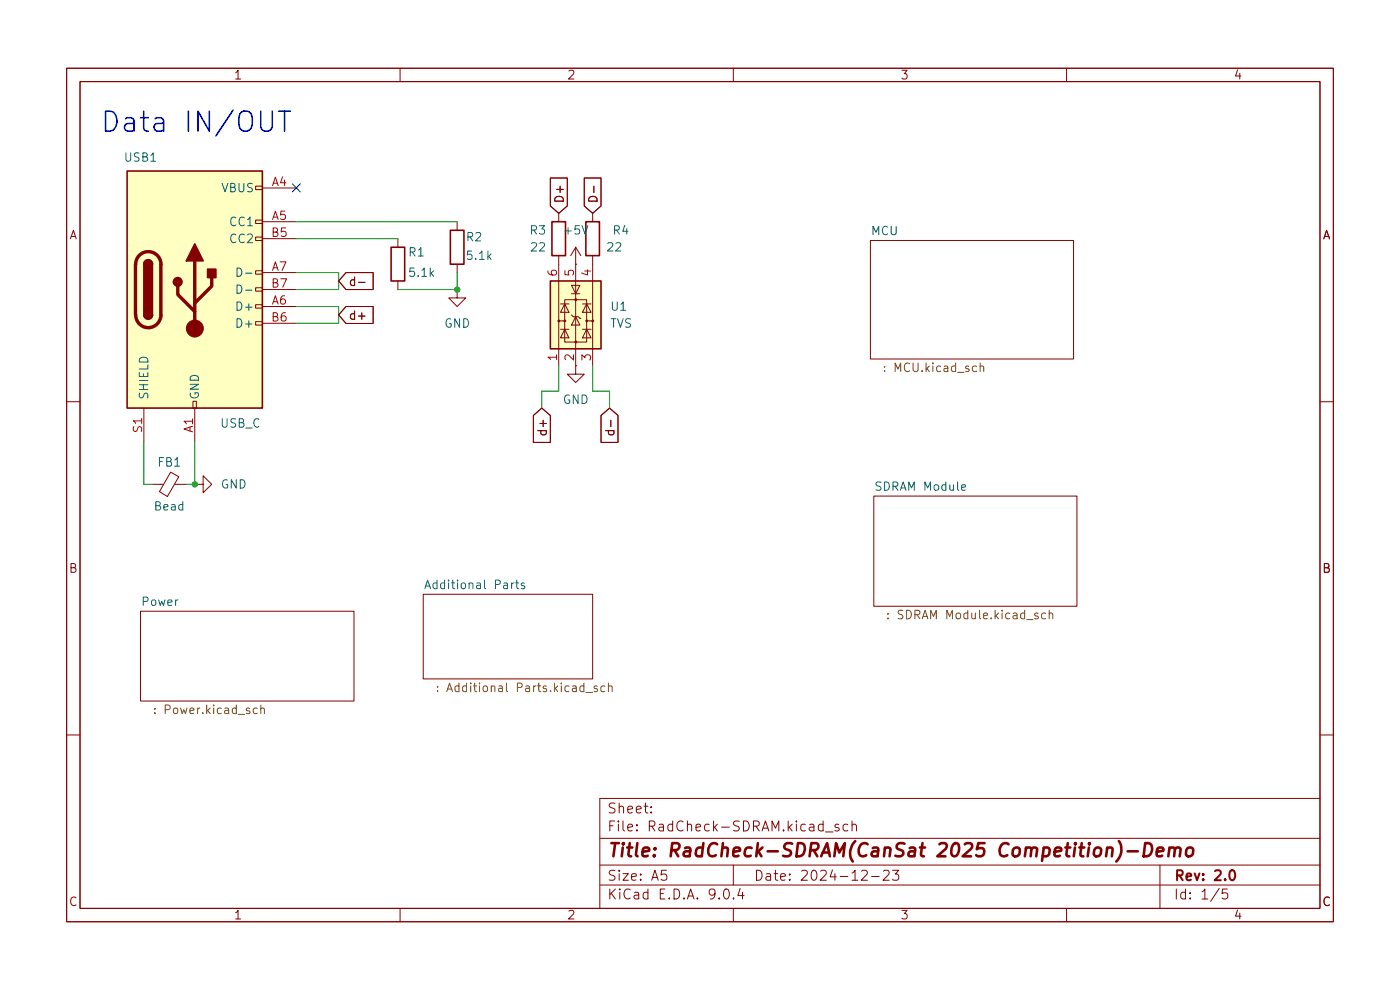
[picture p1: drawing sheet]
(kicad_sch
 (version 20250114)
 (generator "eeschema")
 (generator_version "9.0")
 (paper "A5")
 (title_block
  (title "RadCheck-SDRAM(CanSat 2025 Competition)-Demo")
  (date "2024-12-23")
  (rev "2.0")
  (company "Robotics"))
 (lib_symbols
  (symbol "Connector:USB_C_Receptacle_USB2.0_14P"
   (pin_names
    (offset 1.016)) (exclude_from_sim no) (in_bom yes) (on_board yes)
   (property "Reference" "J" (at 0 22.225 0) (effects (font (size 1.27 1.27))))
   (property "Value" "USB_C_Receptacle_USB2.0_14P" (at 0 19.685 0) (effects (font (size 1.27 1.27))))
   (property "Footprint" "" (at 3.81 0 0) (effects (font (size 1.27 1.27)) (hide yes)))
   (property "Datasheet" "https://www.usb.org/sites/default/files/documents/usb_type-c.zip" (at 3.81 0 0) (effects (font (size 1.27 1.27)) (hide yes)))
   (property "Description" "USB 2.0-only 14P Type-C Receptacle connector" (at 0 0 0) (effects (font (size 1.27 1.27)) (hide yes)))
   (symbol "USB_C_Receptacle_USB2.0_14P_0_0"
    (rectangle (start -0.254 -17.78) (end 0.254 -16.764) (stroke (width 0) (type default)) (fill (type none)))
    (rectangle (start 10.16 15.494) (end 9.144 14.986) (stroke (width 0) (type default)) (fill (type none)))
    (rectangle (start 10.16 10.414) (end 9.144 9.906) (stroke (width 0) (type default)) (fill (type none)))
    (rectangle (start 10.16 7.874) (end 9.144 7.366) (stroke (width 0) (type default)) (fill (type none)))
    (rectangle (start 10.16 2.794) (end 9.144 2.286) (stroke (width 0) (type default)) (fill (type none)))
    (rectangle (start 10.16 0.254) (end 9.144 -0.254) (stroke (width 0) (type default)) (fill (type none)))
    (rectangle (start 10.16 -2.286) (end 9.144 -2.794) (stroke (width 0) (type default)) (fill (type none)))
    (rectangle (start 10.16 -4.826) (end 9.144 -5.334) (stroke (width 0) (type default)) (fill (type none))))
   (symbol "USB_C_Receptacle_USB2.0_14P_0_1"
    (rectangle (start -10.16 17.78) (end 10.16 -17.78) (stroke (width 0.254) (type default)) (fill (type background)))
    (polyline (pts (xy -8.89 -3.81) (xy -8.89 3.81)) (stroke (width 0.508) (type default)) (fill (type none)))
    (rectangle (start -7.62 -3.81) (end -6.35 3.81) (stroke (width 0.254) (type default)) (fill (type outline)))
    (arc (start -7.62 3.81) (mid -6.985 4.4423) (end -6.35 3.81) (stroke (width 0.254) (type default)) (fill (type none)))
    (arc (start -7.62 3.81) (mid -6.985 4.4423) (end -6.35 3.81) (stroke (width 0.254) (type default)) (fill (type outline)))
    (arc (start -8.89 3.81) (mid -6.985 5.7067) (end -5.08 3.81) (stroke (width 0.508) (type default)) (fill (type none)))
    (arc (start -5.08 -3.81) (mid -6.985 -5.7067) (end -8.89 -3.81) (stroke (width 0.508) (type default)) (fill (type none)))
    (arc (start -6.35 -3.81) (mid -6.985 -4.4423) (end -7.62 -3.81) (stroke (width 0.254) (type default)) (fill (type none)))
    (arc (start -6.35 -3.81) (mid -6.985 -4.4423) (end -7.62 -3.81) (stroke (width 0.254) (type default)) (fill (type outline)))
    (polyline (pts (xy -5.08 3.81) (xy -5.08 -3.81)) (stroke (width 0.508) (type default)) (fill (type none)))
    (circle (center -2.54 1.143) (radius 0.635) (stroke (width 0.254) (type default)) (fill (type outline)))
    (polyline (pts (xy -1.27 4.318) (xy 0 6.858) (xy 1.27 4.318) (xy -1.27 4.318)) (stroke (width 0.254) (type default)) (fill (type outline)))
    (polyline (pts (xy 0 -2.032) (xy 2.54 0.508) (xy 2.54 1.778)) (stroke (width 0.508) (type default)) (fill (type none)))
    (polyline (pts (xy 0 -3.302) (xy -2.54 -0.762) (xy -2.54 0.508)) (stroke (width 0.508) (type default)) (fill (type none)))
    (polyline (pts (xy 0 -5.842) (xy 0 4.318)) (stroke (width 0.508) (type default)) (fill (type none)))
    (circle (center 0 -5.842) (radius 1.27) (stroke (width 0) (type default)) (fill (type outline)))
    (rectangle (start 1.905 1.778) (end 3.175 3.048) (stroke (width 0.254) (type default)) (fill (type outline))))
   (symbol "USB_C_Receptacle_USB2.0_14P_1_1"
    (pin passive line (at -7.62 -22.86 90) (length 5.08) (name "SHIELD" (effects (font (size 1.27 1.27)))) (number "S1" (effects (font (size 1.27 1.27)))))
    (pin passive line (at 0 -22.86 90) (length 5.08) (name "GND" (effects (font (size 1.27 1.27)))) (number "A1" (effects (font (size 1.27 1.27)))))
    (pin passive line (at 0 -22.86 90) (length 5.08) (hide yes) (name "GND" (effects (font (size 1.27 1.27)))) (number "A12" (effects (font (size 1.27 1.27)))))
    (pin passive line (at 0 -22.86 90) (length 5.08) (hide yes) (name "GND" (effects (font (size 1.27 1.27)))) (number "B1" (effects (font (size 1.27 1.27)))))
    (pin passive line (at 0 -22.86 90) (length 5.08) (hide yes) (name "GND" (effects (font (size 1.27 1.27)))) (number "B12" (effects (font (size 1.27 1.27)))))
    (pin passive line (at 15.24 15.24 180) (length 5.08) (name "VBUS" (effects (font (size 1.27 1.27)))) (number "A4" (effects (font (size 1.27 1.27)))))
    (pin passive line (at 15.24 15.24 180) (length 5.08) (hide yes) (name "VBUS" (effects (font (size 1.27 1.27)))) (number "A9" (effects (font (size 1.27 1.27)))))
    (pin passive line (at 15.24 15.24 180) (length 5.08) (hide yes) (name "VBUS" (effects (font (size 1.27 1.27)))) (number "B4" (effects (font (size 1.27 1.27)))))
    (pin passive line (at 15.24 15.24 180) (length 5.08) (hide yes) (name "VBUS" (effects (font (size 1.27 1.27)))) (number "B9" (effects (font (size 1.27 1.27)))))
    (pin bidirectional line (at 15.24 10.16 180) (length 5.08) (name "CC1" (effects (font (size 1.27 1.27)))) (number "A5" (effects (font (size 1.27 1.27)))))
    (pin bidirectional line (at 15.24 7.62 180) (length 5.08) (name "CC2" (effects (font (size 1.27 1.27)))) (number "B5" (effects (font (size 1.27 1.27)))))
    (pin bidirectional line (at 15.24 2.54 180) (length 5.08) (name "D-" (effects (font (size 1.27 1.27)))) (number "A7" (effects (font (size 1.27 1.27)))))
    (pin bidirectional line (at 15.24 0 180) (length 5.08) (name "D-" (effects (font (size 1.27 1.27)))) (number "B7" (effects (font (size 1.27 1.27)))))
    (pin bidirectional line (at 15.24 -2.54 180) (length 5.08) (name "D+" (effects (font (size 1.27 1.27)))) (number "A6" (effects (font (size 1.27 1.27)))))
    (pin bidirectional line (at 15.24 -5.08 180) (length 5.08) (name "D+" (effects (font (size 1.27 1.27)))) (number "B6" (effects (font (size 1.27 1.27))))))
   (embedded_fonts no))
  (symbol "Device:FerriteBead_Small"
   (pin_numbers (hide yes))
   (pin_names
    (offset 0)) (exclude_from_sim no) (in_bom yes) (on_board yes)
   (property "Reference" "FB" (at 1.905 1.27 0) (effects (font (size 1.27 1.27)) (justify left)))
   (property "Value" "FerriteBead_Small" (at 1.905 -1.27 0) (effects (font (size 1.27 1.27)) (justify left)))
   (property "Footprint" "" (at -1.778 0 90) (effects (font (size 1.27 1.27)) (hide yes)))
   (property "Datasheet" "~" (at 0 0 0) (effects (font (size 1.27 1.27)) (hide yes)))
   (property "Description" "Ferrite bead, small symbol" (at 0 0 0) (effects (font (size 1.27 1.27)) (hide yes)))
   (symbol "FerriteBead_Small_0_1"
    (polyline (pts (xy -1.8288 0.2794) (xy -1.1176 1.4986) (xy 1.8288 -0.2032) (xy 1.1176 -1.4224) (xy -1.8288 0.2794)) (stroke (width 0) (type default)) (fill (type none)))
    (polyline (pts (xy 0 0.889) (xy 0 1.2954)) (stroke (width 0) (type default)) (fill (type none)))
    (polyline (pts (xy 0 -1.27) (xy 0 -0.7874)) (stroke (width 0) (type default)) (fill (type none))))
   (symbol "FerriteBead_Small_1_1"
    (pin passive line (at 0 2.54 270) (length 1.27) (name "~" (effects (font (size 1.27 1.27)))) (number "1" (effects (font (size 1.27 1.27)))))
    (pin passive line (at 0 -2.54 90) (length 1.27) (name "~" (effects (font (size 1.27 1.27)))) (number "2" (effects (font (size 1.27 1.27))))))
   (embedded_fonts no))
  (symbol "Device:R"
   (pin_numbers (hide yes))
   (pin_names
    (offset 0)) (exclude_from_sim no) (in_bom yes) (on_board yes)
   (property "Reference" "R" (at 2.032 0 90) (effects (font (size 1.27 1.27))))
   (property "Value" "R" (at 0 0 90) (effects (font (size 1.27 1.27))))
   (property "Footprint" "" (at -1.778 0 90) (effects (font (size 1.27 1.27)) (hide yes)))
   (property "Datasheet" "~" (at 0 0 0) (effects (font (size 1.27 1.27)) (hide yes)))
   (property "Description" "Resistor" (at 0 0 0) (effects (font (size 1.27 1.27)) (hide yes)))
   (symbol "R_0_1"
    (rectangle (start -1.016 -2.54) (end 1.016 2.54) (stroke (width 0.254) (type default)) (fill (type none))))
   (symbol "R_1_1"
    (pin passive line (at 0 3.81 270) (length 1.27) (name "~" (effects (font (size 1.27 1.27)))) (number "1" (effects (font (size 1.27 1.27)))))
    (pin passive line (at 0 -3.81 90) (length 1.27) (name "~" (effects (font (size 1.27 1.27)))) (number "2" (effects (font (size 1.27 1.27))))))
   (embedded_fonts no))
  (symbol "Power_Protection:WE-TVS-82400102" (exclude_from_sim no) (in_bom yes) (on_board yes)
   (property "Reference" "U" (at 0 7.62 0) (effects (font (size 1.27 1.27))))
   (property "Value" "WE-TVS-82400102" (at 0 5.08 0) (effects (font (size 1.27 1.27))))
   (property "Footprint" "Package_TO_SOT_SMD:SOT-23-6" (at 0 -5.08 0) (effects (font (size 1.27 1.27)) (hide yes)))
   (property "Datasheet" "https://www.we-online.com/components/products/datasheet/82400102.pdf" (at 0 -6.35 0) (effects (font (size 1.27 1.27)) (hide yes)))
   (property "Description" "Low Capacitance TVS Diode Array, 2 Channels, SOT-23-6" (at 0 0 0) (effects (font (size 1.27 1.27)) (hide yes)))
   (symbol "WE-TVS-82400102_0_1"
    (polyline (pts (xy -5.08 2.54) (xy 5.08 2.54)) (stroke (width 0) (type default)) (fill (type none)))
    (polyline (pts (xy -5.08 -2.54) (xy 5.08 -2.54)) (stroke (width 0) (type default)) (fill (type none)))
    (rectangle (start -4.064 1.651) (end 2.286 -1.651) (stroke (width 0) (type default)) (fill (type none)))
    (circle (center -4.064 0) (radius 0.127) (stroke (width 0) (type default)) (fill (type none)))
    (polyline (pts (xy -4.064 0) (xy -5.08 0)) (stroke (width 0) (type default)) (fill (type none)))
    (polyline (pts (xy -4.064 0) (xy 2.286 0)) (stroke (width 0) (type default)) (fill (type outline)))
    (polyline (pts (xy -3.429 1.016) (xy -3.429 2.286) (xy -2.159 1.651) (xy -3.429 1.016)) (stroke (width 0) (type default)) (fill (type none)))
    (polyline (pts (xy -3.429 -1.016) (xy -3.429 -2.286) (xy -2.159 -1.651) (xy -3.429 -1.016)) (stroke (width 0) (type default)) (fill (type none)))
    (polyline (pts (xy -2.159 2.286) (xy -2.159 1.016)) (stroke (width 0) (type default)) (fill (type none)))
    (polyline (pts (xy -2.159 -1.016) (xy -2.159 -2.286)) (stroke (width 0) (type default)) (fill (type none)))
    (circle (center -0.889 2.54) (radius 0.127) (stroke (width 0) (type default)) (fill (type none)))
    (circle (center -0.889 1.651) (radius 0.127) (stroke (width 0) (type default)) (fill (type none)))
    (polyline (pts (xy -0.889 1.651) (xy -0.889 2.54)) (stroke (width 0) (type default)) (fill (type none)))
    (circle (center -0.889 -1.651) (radius 0.127) (stroke (width 0) (type default)) (fill (type none)))
    (polyline (pts (xy -0.889 -1.651) (xy -0.889 -2.413)) (stroke (width 0) (type default)) (fill (type none)))
    (circle (center -0.889 -2.54) (radius 0.127) (stroke (width 0) (type default)) (fill (type none)))
    (polyline (pts (xy -0.508 -0.635) (xy -0.508 -0.635)) (stroke (width 0) (type default)) (fill (type none)))
    (polyline (pts (xy 0 0.635) (xy -0.254 0.381) (xy -0.254 -0.381) (xy -0.508 -0.635)) (stroke (width 0) (type default)) (fill (type none)))
    (polyline (pts (xy 0.381 1.016) (xy 0.381 2.286) (xy 1.651 1.651) (xy 0.381 1.016)) (stroke (width 0) (type default)) (fill (type none)))
    (polyline (pts (xy 0.381 -1.016) (xy 0.381 -2.286) (xy 1.651 -1.651) (xy 0.381 -1.016)) (stroke (width 0) (type default)) (fill (type none)))
    (polyline (pts (xy 1.651 2.286) (xy 1.651 1.016)) (stroke (width 0) (type default)) (fill (type none)))
    (polyline (pts (xy 1.651 -1.016) (xy 1.651 -2.286)) (stroke (width 0) (type default)) (fill (type none)))
    (polyline (pts (xy 2.286 0) (xy 5.08 0)) (stroke (width 0) (type default)) (fill (type none)))
    (circle (center 2.286 0) (radius 0.127) (stroke (width 0) (type default)) (fill (type none))))
   (symbol "WE-TVS-82400102_1_1"
    (rectangle (start -5.08 3.81) (end 5.08 -3.81) (stroke (width 0.254) (type default)) (fill (type background)))
    (polyline (pts (xy -1.524 0.635) (xy -1.524 -0.635) (xy -0.254 0) (xy -1.524 0.635)) (stroke (width 0) (type default)) (fill (type none)))
    (polyline (pts (xy 3.175 0.635) (xy 3.175 -0.635)) (stroke (width 0) (type default)) (fill (type none)))
    (polyline (pts (xy 4.445 0.635) (xy 4.445 -0.635) (xy 3.175 0) (xy 4.445 0.635)) (stroke (width 0) (type default)) (fill (type none)))
    (pin passive line (at -7.62 2.54 0) (length 2.54) (name "~" (effects (font (size 1.27 1.27)))) (number "1" (effects (font (size 1.27 1.27)))))
    (pin passive line (at -7.62 0 0) (length 2.54) (name "~" (effects (font (size 1.27 1.27)))) (number "2" (effects (font (size 1.27 1.27)))))
    (pin passive line (at -7.62 -2.54 0) (length 2.54) (name "~" (effects (font (size 1.27 1.27)))) (number "3" (effects (font (size 1.27 1.27)))))
    (pin passive line (at 7.62 2.54 180) (length 2.54) (name "~" (effects (font (size 1.27 1.27)))) (number "6" (effects (font (size 1.27 1.27)))))
    (pin passive line (at 7.62 0 180) (length 2.54) (name "~" (effects (font (size 1.27 1.27)))) (number "5" (effects (font (size 1.27 1.27)))))
    (pin passive line (at 7.62 -2.54 180) (length 2.54) (name "~" (effects (font (size 1.27 1.27)))) (number "4" (effects (font (size 1.27 1.27))))))
   (embedded_fonts no))
  (symbol "power:+5V"
   (power)
   (pin_numbers (hide yes))
   (pin_names
    (offset 0) (hide yes)) (exclude_from_sim no) (in_bom yes) (on_board yes)
   (property "Reference" "#PWR" (at 0 -3.81 0) (effects (font (size 1.27 1.27)) (hide yes)))
   (property "Value" "+5V" (at 0 3.556 0) (effects (font (size 1.27 1.27))))
   (property "Footprint" "" (at 0 0 0) (effects (font (size 1.27 1.27)) (hide yes)))
   (property "Datasheet" "" (at 0 0 0) (effects (font (size 1.27 1.27)) (hide yes)))
   (property "Description" "Power symbol creates a global label with name \"+5V\"" (at 0 0 0) (effects (font (size 1.27 1.27)) (hide yes)))
   (symbol "+5V_0_1"
    (polyline (pts (xy -0.762 1.27) (xy 0 2.54)) (stroke (width 0) (type default)) (fill (type none)))
    (polyline (pts (xy 0 2.54) (xy 0.762 1.27)) (stroke (width 0) (type default)) (fill (type none)))
    (polyline (pts (xy 0 0) (xy 0 2.54)) (stroke (width 0) (type default)) (fill (type none))))
   (symbol "+5V_1_1"
    (pin power_in line (at 0 0 90) (length 0) (name "~" (effects (font (size 1.27 1.27)))) (number "1" (effects (font (size 1.27 1.27))))))
   (embedded_fonts no))
  (symbol "power:GND"
   (power)
   (pin_numbers (hide yes))
   (pin_names
    (offset 0) (hide yes)) (exclude_from_sim no) (in_bom yes) (on_board yes)
   (property "Reference" "#PWR" (at 0 -6.35 0) (effects (font (size 1.27 1.27)) (hide yes)))
   (property "Value" "GND" (at 0 -3.81 0) (effects (font (size 1.27 1.27))))
   (property "Footprint" "" (at 0 0 0) (effects (font (size 1.27 1.27)) (hide yes)))
   (property "Datasheet" "" (at 0 0 0) (effects (font (size 1.27 1.27)) (hide yes)))
   (property "Description" "Power symbol creates a global label with name \"GND\" , ground" (at 0 0 0) (effects (font (size 1.27 1.27)) (hide yes)))
   (symbol "GND_0_1"
    (polyline (pts (xy 0 0) (xy 0 -1.27) (xy 1.27 -1.27) (xy 0 -2.54) (xy -1.27 -1.27) (xy 0 -1.27)) (stroke (width 0) (type default)) (fill (type none))))
   (symbol "GND_1_1"
    (pin power_in line (at 0 0 270) (length 0) (name "~" (effects (font (size 1.27 1.27)))) (number "1" (effects (font (size 1.27 1.27))))))
   (embedded_fonts no)))
 (text "Data IN/OUT"
  (exclude_from_sim no)
  (at 29.464 18.288 0)
  (effects (font (size 3 3) (thickness 0.254)
    (bold yes))))
 (junction
  (at 68.58 43.18)
  (diameter 0)
  (color 0 0 0 0))
 (junction
  (at 29.21 72.39)
  (diameter 0)
  (color 0 0 0 0))
 (no_connect
  (at 44.45 27.94))
 (wire
  (pts (xy 50.8 45.72) (xy 50.8 48.26))
  (stroke (width 0) (type default)))
 (wire
  (pts (xy 21.59 66.04) (xy 21.59 72.39))
  (stroke (width 0) (type default)))
 (wire
  (pts (xy 83.82 54.61) (xy 83.82 58.42))
  (stroke (width 0) (type default)))
 (wire
  (pts (xy 50.8 43.18) (xy 44.45 43.18))
  (stroke (width 0) (type default)))
 (wire
  (pts (xy 88.9 58.42) (xy 91.44 58.42))
  (stroke (width 0) (type default)))
 (wire
  (pts (xy 91.44 58.42) (xy 91.44 60.96))
  (stroke (width 0) (type default)))
 (wire
  (pts (xy 21.59 72.39) (xy 22.86 72.39))
  (stroke (width 0) (type default)))
 (wire
  (pts (xy 81.28 58.42) (xy 81.28 60.96))
  (stroke (width 0) (type default)))
 (wire
  (pts (xy 68.58 33.02) (xy 44.45 33.02))
  (stroke (width 0) (type default)))
 (wire
  (pts (xy 50.8 40.64) (xy 50.8 43.18))
  (stroke (width 0) (type default)))
 (wire
  (pts (xy 44.45 48.26) (xy 50.8 48.26))
  (stroke (width 0) (type default)))
 (wire
  (pts (xy 44.45 45.72) (xy 50.8 45.72))
  (stroke (width 0) (type default)))
 (wire
  (pts (xy 29.21 66.04) (xy 29.21 72.39))
  (stroke (width 0) (type default)))
 (wire
  (pts (xy 44.45 40.64) (xy 50.8 40.64))
  (stroke (width 0) (type default)))
 (wire
  (pts (xy 83.82 58.42) (xy 81.28 58.42))
  (stroke (width 0) (type default)))
 (wire
  (pts (xy 68.58 43.18) (xy 68.58 40.64))
  (stroke (width 0) (type default)))
 (wire
  (pts (xy 59.69 43.18) (xy 68.58 43.18))
  (stroke (width 0) (type default)))
 (wire
  (pts (xy 59.69 35.56) (xy 44.45 35.56))
  (stroke (width 0) (type default)))
 (wire
  (pts (xy 88.9 54.61) (xy 88.9 58.42))
  (stroke (width 0) (type default)))
 (wire
  (pts (xy 29.21 72.39) (xy 27.94 72.39))
  (stroke (width 0) (type default)))
 (global_label "D-"
  (shape input)
  (at 88.9 31.75 90)
  (fields_autoplaced yes)
  (effects (font (size 1.27 1.27)) (justify left))
  (property "Intersheetrefs" "${INTERSHEET_REFS}" (at 88.9 25.9224 90) (effects (font (size 1.27 1.27)) (justify left) (hide yes))))
 (global_label "d+"
  (shape input)
  (at 50.8 46.99 0)
  (fields_autoplaced yes)
  (effects (font (size 1.27 1.27) (thickness 0.1588)) (justify left))
  (property "Intersheetrefs" "${INTERSHEET_REFS}" (at 56.5066 46.99 0) (effects (font (size 1.27 1.27)) (justify left) (hide yes))))
 (global_label "d-"
  (shape input)
  (at 91.44 60.96 270)
  (fields_autoplaced yes)
  (effects (font (size 1.27 1.27)) (justify right))
  (property "Intersheetrefs" "${INTERSHEET_REFS}" (at 91.44 66.6666 90) (effects (font (size 1.27 1.27)) (justify right) (hide yes))))
 (global_label "d-"
  (shape input)
  (at 50.8 41.91 0)
  (fields_autoplaced yes)
  (effects (font (size 1.27 1.27) (thickness 0.1588)) (justify left))
  (property "Intersheetrefs" "${INTERSHEET_REFS}" (at 56.5066 41.91 0) (effects (font (size 1.27 1.27)) (justify left) (hide yes))))
 (global_label "d+"
  (shape input)
  (at 81.28 60.96 270)
  (fields_autoplaced yes)
  (effects (font (size 1.27 1.27)) (justify right))
  (property "Intersheetrefs" "${INTERSHEET_REFS}" (at 81.28 66.6666 90) (effects (font (size 1.27 1.27)) (justify right) (hide yes))))
 (global_label "D+"
  (shape input)
  (at 83.82 31.75 90)
  (fields_autoplaced yes)
  (effects (font (size 1.27 1.27)) (justify left))
  (property "Intersheetrefs" "${INTERSHEET_REFS}" (at 83.82 25.9224 90) (effects (font (size 1.27 1.27)) (justify left) (hide yes))))
 (symbol
  (lib_id "Power_Protection:WE-TVS-82400102")
  (at 86.36 46.99 90)
  (unit 1)
  (exclude_from_sim no)
  (in_bom yes)
  (on_board yes)
  (dnp no)
  (property "Reference" "U1" (at 91.44 45.72 90) (effects (font (size 1.27 1.27)) (justify right)))
  (property "Value" "TVS" (at 91.44 48.26 90) (effects (font (size 1.27 1.27)) (justify right)))
  (property "Footprint" "Package_TO_SOT_SMD:SOT-23-6" (at 91.44 46.99 0) (effects (font (size 1.27 1.27)) (hide yes)))
  (property "Datasheet" "https://www.we-online.com/components/products/datasheet/82400102.pdf" (at 92.71 46.99 0) (effects (font (size 1.27 1.27)) (hide yes)))
  (property "Description" "" (at 86.36 46.99 0) (effects (font (size 1.27 1.27)) (hide yes)))
  (property "Sim.Device" "" (at 86.36 46.99 0) (effects (font (size 1.27 1.27)) (hide yes)))
  (property "Sim.Pins" "" (at 86.36 46.99 0) (effects (font (size 1.27 1.27)) (hide yes)))
  (property "Sim.Type" "" (at 86.36 46.99 0) (effects (font (size 1.27 1.27)) (hide yes)))
  (pin "1")
  (pin "6")
  (pin "2")
  (pin "3")
  (pin "5")
  (pin "4"))
 (symbol
  (lib_id "Device:R")
  (at 83.82 35.56 180)
  (unit 1)
  (exclude_from_sim no)
  (in_bom yes)
  (on_board yes)
  (dnp no)
  (property "Reference" "R3" (at 82.042 34.29 0) (effects (font (size 1.27 1.27)) (justify left)))
  (property "Value" "22" (at 82.042 36.83 0) (effects (font (size 1.27 1.27)) (justify left)))
  (property "Footprint" "Resistor_SMD:R_0805_2012Metric" (at 85.598 35.56 90) (effects (font (size 1.27 1.27)) (hide yes)))
  (property "Datasheet" "~" (at 83.82 35.56 0) (effects (font (size 1.27 1.27)) (hide yes)))
  (property "Description" "" (at 83.82 35.56 0) (effects (font (size 1.27 1.27)) (hide yes)))
  (property "Sim.Device" "" (at 83.82 35.56 0) (effects (font (size 1.27 1.27)) (hide yes)))
  (property "Sim.Pins" "" (at 83.82 35.56 0) (effects (font (size 1.27 1.27)) (hide yes)))
  (property "Sim.Type" "" (at 83.82 35.56 0) (effects (font (size 1.27 1.27)) (hide yes)))
  (pin "1")
  (pin "2"))
 (symbol
  (lib_id "Device:R")
  (at 68.58 36.83 0)
  (unit 1)
  (exclude_from_sim no)
  (in_bom yes)
  (on_board yes)
  (dnp no)
  (property "Reference" "R2" (at 71.12 35.306 0) (effects (font (size 1.27 1.27))))
  (property "Value" "5.1k" (at 71.882 38.1 0) (effects (font (size 1.27 1.27))))
  (property "Footprint" "Resistor_SMD:R_0805_2012Metric" (at 66.802 36.83 90) (effects (font (size 1.27 1.27)) (hide yes)))
  (property "Datasheet" "~" (at 68.58 36.83 0) (effects (font (size 1.27 1.27)) (hide yes)))
  (property "Description" "Resistor" (at 68.58 36.83 0) (effects (font (size 1.27 1.27)) (hide yes)))
  (pin "1")
  (pin "2"))
 (symbol
  (lib_id "Device:R")
  (at 59.69 39.37 0)
  (unit 1)
  (exclude_from_sim no)
  (in_bom yes)
  (on_board yes)
  (dnp no)
  (property "Reference" "R1" (at 62.484 37.592 0) (effects (font (size 1.27 1.27))))
  (property "Value" "5.1k" (at 63.246 40.64 0) (effects (font (size 1.27 1.27))))
  (property "Footprint" "Resistor_SMD:R_0805_2012Metric" (at 57.912 39.37 90) (effects (font (size 1.27 1.27)) (hide yes)))
  (property "Datasheet" "~" (at 59.69 39.37 0) (effects (font (size 1.27 1.27)) (hide yes)))
  (property "Description" "Resistor" (at 59.69 39.37 0) (effects (font (size 1.27 1.27)) (hide yes)))
  (pin "1")
  (pin "2"))
 (symbol
  (lib_id "power:GND")
  (at 68.58 43.18 0)
  (unit 1)
  (exclude_from_sim no)
  (in_bom yes)
  (on_board yes)
  (dnp no)
  (fields_autoplaced yes)
  (property "Reference" "#PWR02" (at 68.58 49.53 0) (effects (font (size 1.27 1.27)) (hide yes)))
  (property "Value" "GND" (at 68.58 48.26 0) (effects (font (size 1.27 1.27))))
  (property "Footprint" "" (at 68.58 43.18 0) (effects (font (size 1.27 1.27)) (hide yes)))
  (property "Datasheet" "" (at 68.58 43.18 0) (effects (font (size 1.27 1.27)) (hide yes)))
  (property "Description" "Power symbol creates a global label with name \"GND\" , ground" (at 68.58 43.18 0) (effects (font (size 1.27 1.27)) (hide yes)))
  (pin "1"))
 (symbol
  (lib_id "power:GND")
  (at 86.36 54.61 0)
  (unit 1)
  (exclude_from_sim no)
  (in_bom yes)
  (on_board yes)
  (dnp no)
  (fields_autoplaced yes)
  (property "Reference" "#PWR04" (at 86.36 60.96 0) (effects (font (size 1.27 1.27)) (hide yes)))
  (property "Value" "GND" (at 86.36 59.69 0) (effects (font (size 1.27 1.27))))
  (property "Footprint" "" (at 86.36 54.61 0) (effects (font (size 1.27 1.27)) (hide yes)))
  (property "Datasheet" "" (at 86.36 54.61 0) (effects (font (size 1.27 1.27)) (hide yes)))
  (property "Description" "" (at 86.36 54.61 0) (effects (font (size 1.27 1.27)) (hide yes)))
  (pin "1"))
 (symbol
  (lib_id "power:GND")
  (at 29.21 72.39 90)
  (unit 1)
  (exclude_from_sim no)
  (in_bom yes)
  (on_board yes)
  (dnp no)
  (fields_autoplaced yes)
  (property "Reference" "#PWR01" (at 35.56 72.39 0) (effects (font (size 1.27 1.27)) (hide yes)))
  (property "Value" "GND" (at 33.02 72.3899 90) (effects (font (size 1.27 1.27)) (justify right)))
  (property "Footprint" "" (at 29.21 72.39 0) (effects (font (size 1.27 1.27)) (hide yes)))
  (property "Datasheet" "" (at 29.21 72.39 0) (effects (font (size 1.27 1.27)) (hide yes)))
  (property "Description" "Power symbol creates a global label with name \"GND\" , ground" (at 29.21 72.39 0) (effects (font (size 1.27 1.27)) (hide yes)))
  (pin "1"))
 (symbol
  (lib_id "Device:R")
  (at 88.9 35.56 180)
  (unit 1)
  (exclude_from_sim no)
  (in_bom yes)
  (on_board yes)
  (dnp no)
  (property "Reference" "R4" (at 94.488 34.29 0) (effects (font (size 1.27 1.27)) (justify left)))
  (property "Value" "22" (at 93.472 36.83 0) (effects (font (size 1.27 1.27)) (justify left)))
  (property "Footprint" "Resistor_SMD:R_0805_2012Metric" (at 90.678 35.56 90) (effects (font (size 1.27 1.27)) (hide yes)))
  (property "Datasheet" "~" (at 88.9 35.56 0) (effects (font (size 1.27 1.27)) (hide yes)))
  (property "Description" "" (at 88.9 35.56 0) (effects (font (size 1.27 1.27)) (hide yes)))
  (property "Sim.Device" "" (at 88.9 35.56 0) (effects (font (size 1.27 1.27)) (hide yes)))
  (property "Sim.Pins" "" (at 88.9 35.56 0) (effects (font (size 1.27 1.27)) (hide yes)))
  (property "Sim.Type" "" (at 88.9 35.56 0) (effects (font (size 1.27 1.27)) (hide yes)))
  (pin "1")
  (pin "2"))
 (symbol
  (lib_id "Device:FerriteBead_Small")
  (at 25.4 72.39 90)
  (unit 1)
  (exclude_from_sim no)
  (in_bom yes)
  (on_board yes)
  (dnp no)
  (property "Reference" "FB1" (at 25.4 69.088 90) (effects (font (size 1.27 1.27))))
  (property "Value" "Bead" (at 25.4 75.692 90) (effects (font (size 1.27 1.27))))
  (property "Footprint" "Inductor_SMD:L_0805_2012Metric" (at 25.4 74.168 90) (effects (font (size 1.27 1.27)) (hide yes)))
  (property "Datasheet" "~" (at 25.4 72.39 0) (effects (font (size 1.27 1.27)) (hide yes)))
  (property "Description" "Ferrite bead, small symbol" (at 25.4 72.39 0) (effects (font (size 1.27 1.27)) (hide yes)))
  (pin "1")
  (pin "2"))
 (symbol
  (lib_id "power:+5V")
  (at 86.36 39.37 0)
  (unit 1)
  (exclude_from_sim no)
  (in_bom yes)
  (on_board yes)
  (dnp no)
  (fields_autoplaced yes)
  (property "Reference" "#PWR03" (at 86.36 43.18 0) (effects (font (size 1.27 1.27)) (hide yes)))
  (property "Value" "+5V" (at 86.36 34.29 0) (effects (font (size 1.27 1.27))))
  (property "Footprint" "" (at 86.36 39.37 0) (effects (font (size 1.27 1.27)) (hide yes)))
  (property "Datasheet" "" (at 86.36 39.37 0) (effects (font (size 1.27 1.27)) (hide yes)))
  (property "Description" "Power symbol creates a global label with name \"+5V\"" (at 86.36 39.37 0) (effects (font (size 1.27 1.27)) (hide yes)))
  (pin "1"))
 (symbol
  (lib_id "Connector:USB_C_Receptacle_USB2.0_14P")
  (at 29.21 43.18 0)
  (unit 1)
  (exclude_from_sim no)
  (in_bom yes)
  (on_board yes)
  (dnp no)
  (property "Reference" "USB1" (at 21.082 23.368 0) (effects (font (size 1.27 1.27))))
  (property "Value" "USB_C" (at 36.068 63.246 0) (effects (font (size 1.27 1.27))))
  (property "Footprint" "Connector_USB:USB_C_Receptacle_HRO_TYPE-C-31-M-12" (at 33.02 43.18 0) (effects (font (size 1.27 1.27)) (hide yes)))
  (property "Datasheet" "https://www.usb.org/sites/default/files/documents/usb_type-c.zip" (at 33.02 43.18 0) (effects (font (size 1.27 1.27)) (hide yes)))
  (property "Description" "USB 2.0-only 14P Type-C Receptacle connector" (at 29.21 43.18 0) (effects (font (size 1.27 1.27)) (hide yes)))
  (pin "A5")
  (pin "B5")
  (pin "B9")
  (pin "B4")
  (pin "B12")
  (pin "B1")
  (pin "A1")
  (pin "S1")
  (pin "A9")
  (pin "A4")
  (pin "A6")
  (pin "B7")
  (pin "B6")
  (pin "A7")
  (pin "A12"))
 (sheet
  (at 21.082 91.44)
  (size 32.004 13.462)
  (exclude_from_sim no)
  (in_bom yes)
  (on_board yes)
  (dnp no)
  (fields_autoplaced yes)
  (stroke (width 0.1524) (type solid))
  (fill (color 0 0 0 0.0000))
  (property "Sheetname" "Power" (at 21.082 90.7284 0) (effects (font (size 1.27 1.27)) (justify left bottom)))
  (property "Sheetfile" "Power.kicad_sch" (at 21.082 105.4866 0) (effects (font (size 1.27 1.27)) (justify left top)))
  (property "필드2" "" (at 21.082 91.44 0) (effects (font (size 1.27 1.27)) (hide yes))))
 (sheet
  (at 131.064 74.168)
  (size 30.48 16.51)
  (exclude_from_sim no)
  (in_bom yes)
  (on_board yes)
  (dnp no)
  (fields_autoplaced yes)
  (stroke (width 0.1524) (type solid))
  (fill (color 0 0 0 0.0000))
  (property "Sheetname" "SDRAM Module" (at 131.064 73.4564 0) (effects (font (size 1.27 1.27)) (justify left bottom)))
  (property "Sheetfile" "SDRAM Module.kicad_sch" (at 131.064 91.2626 0) (effects (font (size 1.27 1.27)) (justify left top))))
 (sheet
  (at 130.556 35.814)
  (size 30.48 17.78)
  (exclude_from_sim no)
  (in_bom yes)
  (on_board yes)
  (dnp no)
  (fields_autoplaced yes)
  (stroke (width 0.1524) (type solid))
  (fill (color 0 0 0 0.0000))
  (property "Sheetname" "MCU" (at 130.556 35.1024 0) (effects (font (size 1.27 1.27)) (justify left bottom)))
  (property "Sheetfile" "MCU.kicad_sch" (at 130.556 54.1786 0) (effects (font (size 1.27 1.27)) (justify left top))))
 (sheet
  (at 63.5 88.9)
  (size 25.4 12.7)
  (exclude_from_sim no)
  (in_bom yes)
  (on_board yes)
  (dnp no)
  (fields_autoplaced yes)
  (stroke (width 0.1524) (type solid))
  (fill (color 0 0 0 0.0000))
  (property "Sheetname" "Additional Parts" (at 63.5 88.1884 0) (effects (font (size 1.27 1.27)) (justify left bottom)))
  (property "Sheetfile" "Additional Parts.kicad_sch" (at 63.5 102.1846 0) (effects (font (size 1.27 1.27)) (justify left top))))
 (sheet_instances
  (path ""
   (page "1")))
 (embedded_fonts no))
